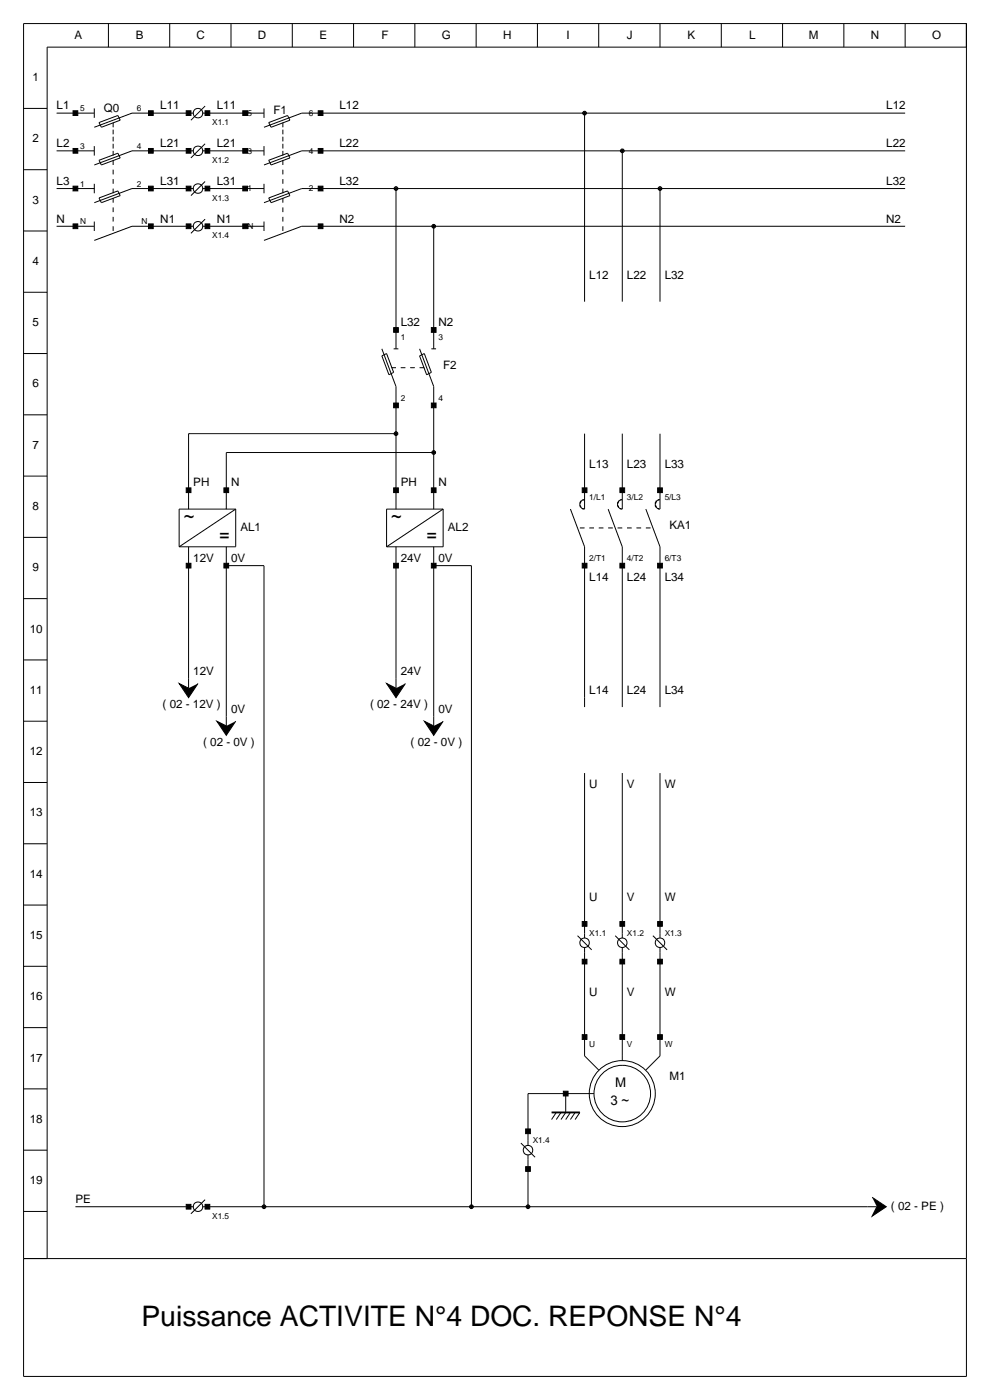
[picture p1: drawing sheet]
<svg xmlns="http://www.w3.org/2000/svg" width="210mm" height="297mm" viewBox="0 0 210 297" stroke-linecap="round" stroke-linejoin="round" font-family="sans-serif">
<g fill="none" stroke="#000" stroke-width=".21">
<path d="M5 5h200v287h-200zM23 5v5M36 5v5M49 5v5M62 5v5M75 5v5M88 5v5M101 5v5M114 5v5M127 5v5M140 5v5M153 5v5"/>
<path d="M166 5v5M179 5v5M192 5v5M205 10h-195v257M5 23h5M5 36h5M12 32h8M12 24h8M20 23v2M20 31v2M20 39v2M21 34l4-1.5 .5 1-4 1.5z"/>
<path d="M21 26l4-1.5 .5 1-4 1.5zM24 26v1M24 27.5v1M24 29v1M24 30.5v1M24 32v1M24 34v1M24 36v1M24 38v1M40 24h.1M40 32h.1M41 24a1 1 0 0 1 1-1 1 1 0 0 1 1 1"/>
<path d="M41 24a1 1 0 0 0 1 1 1 1 0 0 0 1-1M41 32a1 1 0 0 1 1-1 1 1 0 0 1 1 1M41 32a1 1 0 0 0 1 1 1 1 0 0 0 1-1M41 32h-13l-8 3M41 24h-13l-8 3M43 32h13M43 24h13M43.5 22.5l-3 3M43.5 30.5l-3 3M43.5 38.5l-3 3M44 24h.1M44 32h.1"/>
<path d="M56 23v2M56 31v2M56 39v2M57 34l4-1.5 .5 1-4 1.5zM57 26l4-1.5 .5 1-4 1.5zM60 26v1M60 27.5v1M60 29v1M60 30.5v1M60 32v1M60 34v1M60 36v1"/>
<path d="M60 38v1M124 24v40M132 32v32M192 32h-128l-8 3M192 24h-128l-8 3M5 49h5M12 40h8M12 48h8M20 47v2M21 42l4-1.5 .5 1-4 1.5zM24 40v1M24 42v1"/>
<path d="M24 44v1M24 46v1M24 48v1M40 40h.1M40 48h.1M41 40a1 1 0 0 1 1-1 1 1 0 0 1 1 1M41 40a1 1 0 0 0 1 1 1 1 0 0 0 1-1M41 48a1 1 0 0 1 1-1 1 1 0 0 1 1 1M41 48a1 1 0 0 0 1 1 1 1 0 0 0 1-1M41 40h-13l-8 3M41 48h-13l-8 3M43 40h13"/>
<path d="M43 48h13M43.5 46.5l-3 3M44 40h.1M44 48h.1M56 47v2M57 42l4-1.5 .5 1-4 1.5zM60 40v1M60 42v1M60 44v1M60 46v1M60 48v1M84 40v34"/>
<path d="M92 48v26M140 40v24M192 40h-128l-8 3M192 48h-128l-8 3M5 62h5M5 75h5M81 74l3 8v26M81 75.5l1-.5 1.5 4-1 .5zM83 78h1M83.5 74h1M85 78h1M87 78h1"/>
<path d="M89 74l3 8v26M89 78h1M89 75.5l1-.5 1.5 4-1 .5zM91.5 74h1M5 88h5M84 92h-44v16M92 96h-44v12M124 92v16a1 1 0 0 1-1-1 1 1 0 0 1 1-1M132 92v16a1 1 0 0 1-1-1 1 1 0 0 1 1-1M140 92v16a1 1 0 0 1-1-1 1 1 0 0 1 1-1M5 101h5M5 114h5"/>
<path d="M40 116v30M48 116v38M50 108h-12v8M50 108v8h-12M50 108l-12 8M84 116v30M92 116v38M94 108h-12v8M94 108v8h-12M94 108l-12 8M121 108l3 8v34M123 112h1"/>
<path d="M125 112h1M127 112h1M129 108l3 8v34M129 112h1M131 112h1M133 112h1M135 112h1M137 108l3 8v34M137 112h1M5 127h5M48 120h8v136M92 120h8v136"/>
<path d="M5 140h5M5 153h5M5 166h5M5 179h5M124 164v35M132 164v35M140 164v35M5 192h5M122.5 198.5l3 3M124 199a1 1 0 0 0-1 1 1 1 0 0 0 1 1M124 199a1 1 0 0 1 1 1 1 1 0 0 1-1 1M130.5 198.5l3 3"/>
<path d="M132 199a1 1 0 0 0-1 1 1 1 0 0 0 1 1M132 199a1 1 0 0 1 1 1 1 1 0 0 1-1 1M138.5 198.5l3 3M140 199a1 1 0 0 0-1 1 1 1 0 0 0 1 1M140 199a1 1 0 0 1 1 1 1 1 0 0 1-1 1M5 205h5M5 218h5M124 201v23l3 3M132 201v24M140 201v23l-3 3M5 231h5M118 236l-1 1.5"/>
<path d="M119 236l-1 1.5M120 232v4l-1 1.5M121 236l-1 1.5M122 236l-1 1.5M123 236l-1 1.5M126 232h-14v11M5 244h5M5 257h5M16 256h25M40 256h.1M41 256a1 1 0 0 1 1-1 1 1 0 0 1 1 1M41 256a1 1 0 0 0 1 1 1 1 0 0 0 1-1"/>
<path d="M43 256h143M43.5 254.5l-3 3M44 256h.1M110.5 242.5l3 3M112 243a1 1 0 0 0-1 1 1 1 0 0 0 1 1M112 243a1 1 0 0 1 1 1 1 1 0 0 1-1 1M112 245v11M5 267h200"/>
<circle cx="132" cy="232" r="6"/>
<circle cx="132" cy="232" r="7"/>
</g>
<g fill="#000" stroke="#000" stroke-width=".21">
<path d="M15.5 31.5h1v1h-1zM15.5 23.5h1v1h-1zM31.5 31.5h1v1h-1zM31.5 23.5h1v1h-1zM39.5 23.5h1v1h-1zM39.5 31.5h1v1h-1zM43.5 23.5h1v1h-1zM43.5 31.5h1v1h-1zM51.5 31.5h1v1h-1zM51.5 23.5h1v1h-1zM67.5 31.5h1v1h-1zM67.5 23.5h1v1h-1z"/>
<path d="M15.5 39.5h1v1h-1zM15.5 47.5h1v1h-1zM31.5 47.5h1v1h-1zM31.5 39.5h1v1h-1zM39.5 39.5h1v1h-1zM39.5 47.5h1v1h-1zM43.5 39.5h1v1h-1zM43.5 47.5h1v1h-1zM51.5 39.5h1v1h-1zM51.5 47.5h1v1h-1zM67.5 47.5h1v1h-1zM67.5 39.5h1v1h-1z"/>
<path d="M83.5 69.5h1v1h-1zM91.5 69.5h1v1h-1zM83.5 85.5h1v1h-1zM91.5 85.5h1v1h-1zM39.5 103.5h1v1h-1zM47.5 103.5h1v1h-1zM83.5 103.5h1v1h-1zM91.5 103.5h1v1h-1zM123.5 103.5h1v1h-1zM131.5 103.5h1v1h-1zM139.5 103.5h1v1h-1zM39.5 119.5h1v1h-1z"/>
<path d="M47.5 119.5h1v1h-1zM83.5 119.5h1v1h-1zM91.5 119.5h1v1h-1zM123.5 119.5h1v1h-1zM131.5 119.5h1v1h-1zM139.5 119.5h1v1h-1zM38 145l2 1 2-1-2 3zM46 153l2 1 2-1-2 3zM82 145l2 1 2-1-2 3zM90 153l2 1 2-1-2 3zM123.5 195.5h1v1h-1zM131.5 195.5h1v1h-1z"/>
<path d="M139.5 195.5h1v1h-1zM123.5 203.5h1v1h-1zM131.5 203.5h1v1h-1zM139.5 203.5h1v1h-1zM119.5 231.5h1v1h-1zM123.5 219.5h1v1h-1zM131.5 219.5h1v1h-1zM139.5 219.5h1v1h-1zM39.5 255.5h1v1h-1zM43.5 255.5h1v1h-1zM111.5 239.5h1v1h-1zM111.5 247.5h1v1h-1z"/>
<path d="M185 254l3 2-3 2 1-2z"/>
<path d="M123.8 23.7l.2-.1-.4 .4zM124 23.6l.4 .4zM124 24.4l.4-.4zM123.6 24l.4 .4z"/>
<path d="M131.7 31.8l.3-.2-.4 .4zM132 31.6l.4 .4zM132.4 32l-.4 .4zM131.6 32l.4 .4z"/>
<path d="M83.7 39.8l.3-.2-.4 .4zM84 39.6l.4 .4zM84.4 40l-.4 .4zM83.6 40l.4 .4z"/>
<path d="M91.8 47.7l.2-.1-.4 .4zM92 47.6l.4 .4zM92.4 48l-.4 .4zM91.6 48l.4 .4z"/>
<path d="M139.8 39.7l.2-.1-.4 .4zM140 39.6l.4 .4zM140.4 40l-.4 .4zM139.6 40l.4 .4z"/>
<path d="M83.8 91.7l.2-.1-.4 .4zM84 91.6l.4 .4zM84 92.4l.4-.4zM83.6 92l.4 .4z"/>
<path d="M91.8 95.7l.2-.1-.4 .4zM92 95.6l.4 .4zM92 96.4l.4-.4zM91.6 96l.4 .4z"/>
<path d="M55.7 255.8l.3-.2-.4 .4zM56 255.6l.4 .4zM56 256.4l.4-.4zM55.6 256l.4 .4z"/>
<path d="M99.7 255.8l.3-.2-.4 .4zM100 255.6l.4 .4zM100.4 256l-.4 .4zM99.6 256l.4 .4z"/>
<path d="M111.7 255.8l.3-.2-.4 .4zM112 255.6l.4 .4zM112 256.4l.4-.4zM111.6 256l.4 .4z"/>
</g>
<path d="M117 236h6" fill="none" stroke="#000" stroke-width=".4"/>
<path d="M124 23.6l.4 .4-.4 .4-.4-.4zM131.6 32l.4-.4 .4 .4-.4 .4zM83.6 40l.4-.4 .4 .4-.4 .4zM92 47.6l.4 .4-.4 .4-.4-.4zM140 39.6l.4 .4-.4 .4-.4-.4zM84 91.6l.4 .4-.4 .4-.4-.4zM92 95.6l.4 .4-.4 .4-.4-.4zM55.6 256l.4-.4 .4 .4-.4 .4zM99.6 256l.4-.4 .4 .4-.4 .4zM111.6 256l.4-.4 .4 .4-.4 .4z" fill="#000"/>
<text font-size="6" x="30" y="281.4">Puissance ACTIVITE N°4 DOC. REPONSE N°4</text>
<g font-size="3.9">
<text x="39" y="111">~</text>
<text x="83" y="111">~</text>
<text x="46.5" y="115">=</text>
<text x="90.5" y="115">=</text>
</g>
<g font-size="2.8">
<text x="130.5" y="230.5">M</text>
<text x="129.5" y="234.5">3 ~</text>
</g>
<g font-size="2.5">
<text x="15.8" y="8.2">A</text>
<text x="28.8" y="8.2">B</text>
<text x="41.7" y="8.2">C</text>
<text x="54.7" y="8.2">D</text>
<text x="67.8" y="8.2">E</text>
<text x="80.9" y="8.2">F</text>
<text x="93.7" y="8.2">G</text>
<text x="106.7" y="8.2">H</text>
<text x="120.2" y="8.2">I</text>
<text x="133" y="8.2">J</text>
<text x="145.8" y="8.2">K</text>
<text x="158.9" y="8.2">L</text>
<text x="171.6" y="8.2">M</text>
<text x="184.7" y="8.2">N</text>
<text x="197.7" y="8.2">O</text>
<text x="6.9" y="17.2">1</text>
<text x="12" y="23.2">L1</text>
<text x="22" y="23.7">Q0</text>
<text x="34" y="23.2">L11</text>
<text x="46" y="23.2">L11</text>
<text x="72" y="23.2">L12</text>
<text x="188" y="23.2">L12</text>
<text x="58" y="24.2">F1</text>
<text x="6.9" y="30.2">2</text>
<text x="12" y="31.2">L2</text>
<text x="34" y="31.2">L21</text>
<text x="46" y="31.2">L21</text>
<text x="72" y="31.2">L22</text>
<text x="188" y="31.2">L22</text>
<text x="12" y="39.2">L3</text>
<text x="34" y="39.2">L31</text>
<text x="46" y="39.2">L31</text>
<text x="72" y="39.2">L32</text>
<text x="188" y="39.2">L32</text>
<text x="6.9" y="43.2">3</text>
<text x="12" y="47.2">N</text>
<text x="34" y="47.2">N1</text>
<text x="46" y="47.2">N1</text>
<text x="72" y="47.2">N2</text>
<text x="188" y="47.2">N2</text>
<text x="6.9" y="56.2">4</text>
<text x="125" y="59.2">L12</text>
<text x="133" y="59.2">L22</text>
<text x="141" y="59.2">L32</text>
<text x="6.9" y="69.2">5</text>
<text x="85" y="69.2">L32</text>
<text x="93" y="69.2">N2</text>
<text x="6.9" y="82.2">6</text>
<text x="94" y="78.2">F2</text>
<text x="6.9" y="95.2">7</text>
<text x="125" y="99.2">L13</text>
<text x="133" y="99.2">L23</text>
<text x="141" y="99.2">L33</text>
<text x="41" y="103.2">PH</text>
<text x="49" y="103.2">N</text>
<text x="85" y="103.2">PH</text>
<text x="93" y="103.2">N</text>
<text x="6.9" y="108.2">8</text>
<text x="51" y="112.7">AL1</text>
<text x="95" y="112.7">AL2</text>
<text x="142" y="112.2">KA1</text>
<text x="41" y="119.2">12V</text>
<text x="49" y="119.2">0V</text>
<text x="85" y="119.2">24V</text>
<text x="93" y="119.2">0V</text>
<text x="6.9" y="121.2">9</text>
<text x="125" y="123.2">L14</text>
<text x="133" y="123.2">L24</text>
<text x="141" y="123.2">L34</text>
<text x="6.3" y="134.2">10</text>
<text x="41" y="143.2">12V</text>
<text x="85" y="143.2">24V</text>
<text x="6.3" y="147.2">11</text>
<text x="125" y="147.2">L14</text>
<text x="133" y="147.2">L24</text>
<text x="141" y="147.2">L34</text>
<text x="34.5" y="150.2">( 02 - 12V )</text>
<text x="49" y="151.2">0V</text>
<text x="78.5" y="150.2">( 02 - 24V )</text>
<text x="93" y="151.2">0V</text>
<text x="6.3" y="160.2">12</text>
<text x="43.1" y="158.2">( 02 - 0V )</text>
<text x="87.1" y="158.2">( 02 - 0V )</text>
<text x="125" y="167.2">U</text>
<text x="133" y="167.2">V</text>
<text x="141" y="167.2">W</text>
<text x="6.3" y="173.2">13</text>
<text x="6.3" y="186.2">14</text>
<text x="125" y="191.2">U</text>
<text x="133" y="191.2">V</text>
<text x="141" y="191.2">W</text>
<text x="6.3" y="199.2">15</text>
<text x="6.3" y="212.2">16</text>
<text x="125" y="211.2">U</text>
<text x="133" y="211.2">V</text>
<text x="141" y="211.2">W</text>
<text x="6.3" y="225.2">17</text>
<text x="142" y="229.2">M1</text>
<text x="6.3" y="238.2">18</text>
<text x="6.3" y="251.2">19</text>
<text x="16" y="255.2">PE</text>
<text x="189" y="256.7">( 02 - PE )</text>
</g>
<g font-size="1.8">
<text x="17" y="23.6">5</text>
<text x="29" y="23.6">6</text>
<text x="45" y="26.6">X1.1</text>
<text x="52.5" y="24.6">5</text>
<text x="65.5" y="24.6">6</text>
<text x="17" y="31.6">3</text>
<text x="29" y="31.6">4</text>
<text x="45" y="34.6">X1.2</text>
<text x="52.5" y="32.6">3</text>
<text x="65.5" y="32.6">4</text>
<text x="17" y="39.6">1</text>
<text x="29" y="39.6">2</text>
<text x="52.5" y="40.6">1</text>
<text x="65.5" y="40.6">2</text>
<text x="17" y="47.6">N</text>
<text x="30" y="47.6">N</text>
<text x="45" y="42.6">X1.3</text>
<text x="45" y="50.6">X1.4</text>
<text x="52.5" y="48.6">N</text>
<text x="85" y="72.1">1</text>
<text x="93" y="72.1">3</text>
<text x="85" y="85.1">2</text>
<text x="93" y="85.1">4</text>
<text x="125" y="106.1">1/L1</text>
<text x="133" y="106.1">3/L2</text>
<text x="141" y="106.1">5/L3</text>
<text x="125" y="119.1">2/T1</text>
<text x="133" y="119.1">4/T2</text>
<text x="141" y="119.1">6/T3</text>
<text x="125" y="198.6">X1.1</text>
<text x="133" y="198.6">X1.2</text>
<text x="141" y="198.6">X1.3</text>
<text x="125" y="222.1">U</text>
<text x="133" y="222.1">V</text>
<text x="141" y="222.1">W</text>
<text x="113" y="242.6">X1.4</text>
<text x="45" y="258.6">X1.5</text>
</g>
</svg>
